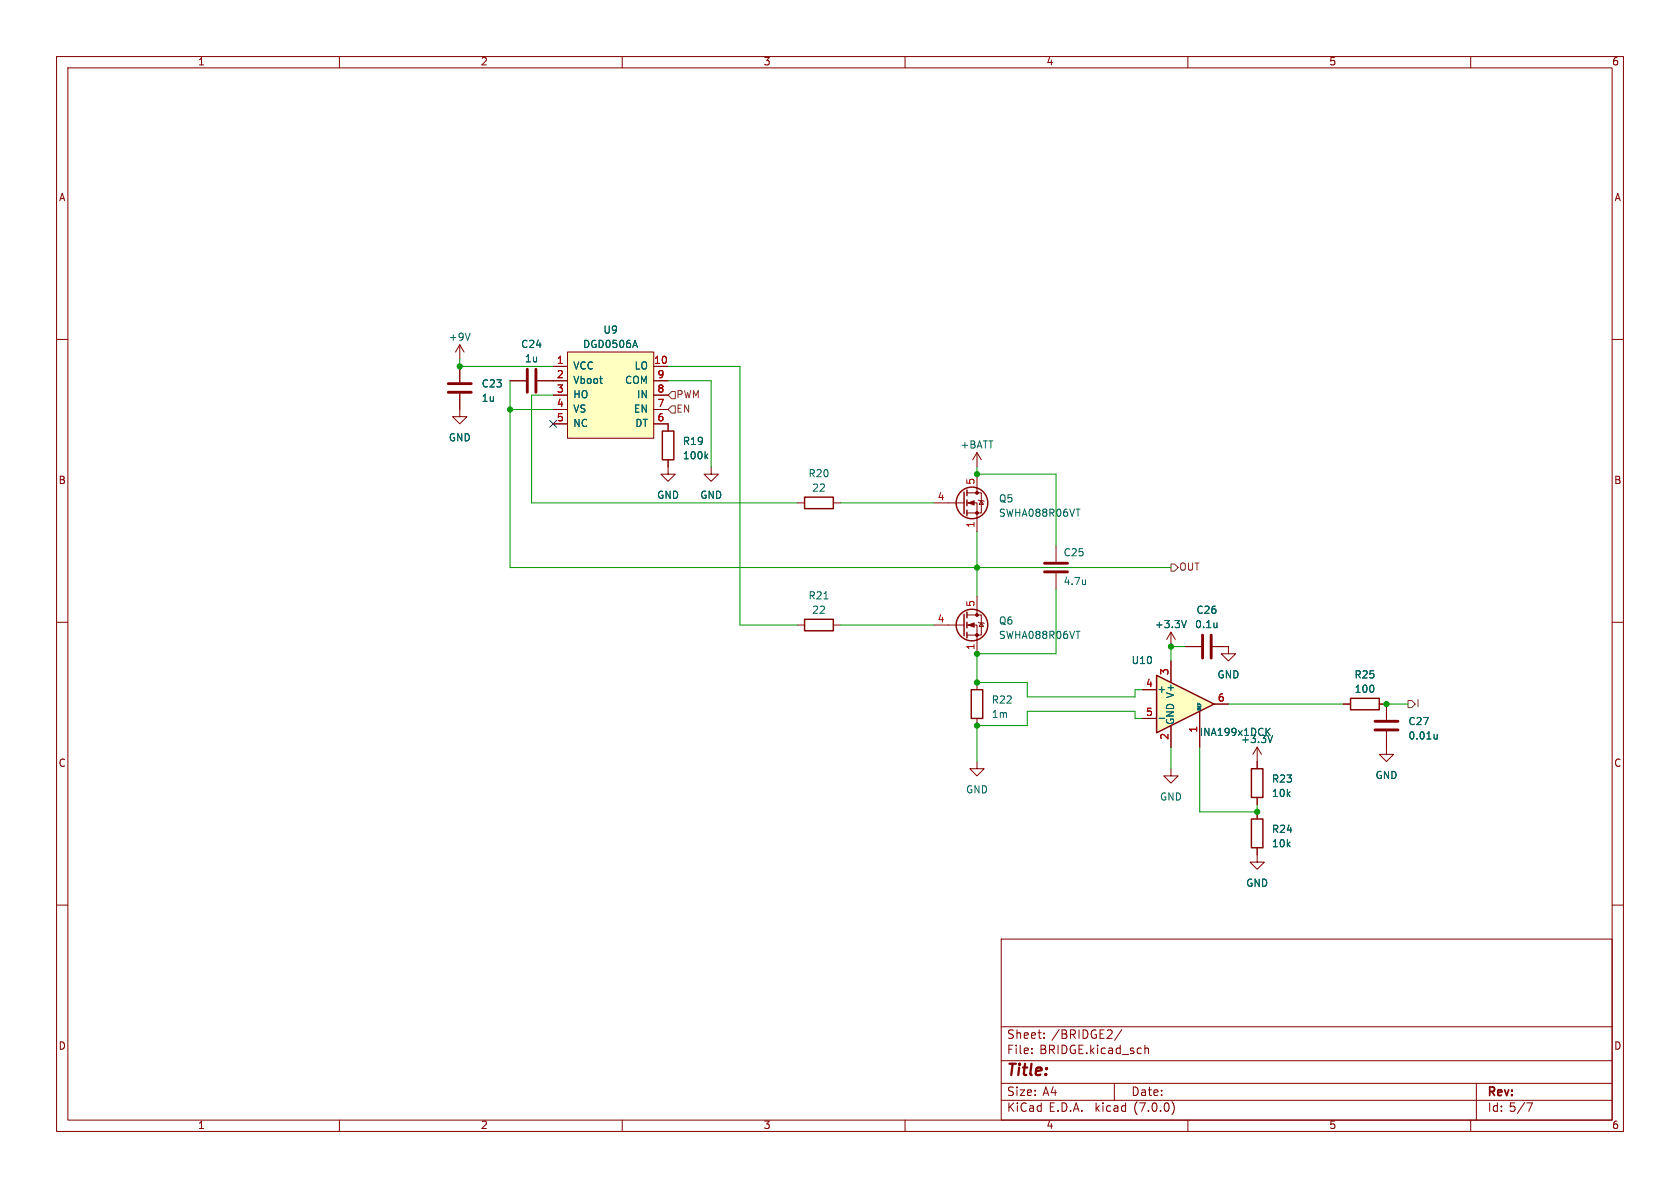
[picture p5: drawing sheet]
<svg xmlns="http://www.w3.org/2000/svg" width="297mm" height="210mm" viewBox="0 0 297 210" stroke-linecap="round" stroke-linejoin="round" font-family="sans-serif">
<g fill="none" stroke="#840000" stroke-width=".18">
<path d="M10 10h277v190h-277zM12 12h273v186h-273zM60 10v2M110 10v2M160 10v2M210 10v2M260 10v2M10 60h2M285 60h2M81.3 72.4v1.3h1.2l-1.2 1.2-1.3-1.2h1.3M118.1 82.6v1.2h1.3l-1.3 1.3-1.3-1.3h1.3M165.1 88.9h5.3"/>
<path d="M170.9 88.9h1.8v5.1M170.9 87.1h2.6v3.6h-2.6M172.7 83.8v3.3M173 88.4l.1 .1h.8l.1 .1M173.5 88.5l.4 .7h-.8zM186.7 96.5v2.8M10 110h2M165.1 110.5h5.3M170.9 110.5h1.8v5.1M170.9 108.7h2.6v3.6h-2.6M172.7 105.4v3.3M173 110l.1 .1h.8l.1 .1"/>
<path d="M173.5 110.1l.4 .6h-.8zM186.7 101.3v2.8M207 111.8l-.8 1.2M207 111.8v2.5M207 111.8l.8 1.2M209.5 114.3h2.8M214.4 114.3h2.8v1.3h1.2l-1.2 1.2-1.3-1.2h1.3M285 110h2M172.7 134.6v1.3h1.3l-1.3 1.3-1.3-1.3h1.3M172.7 120.7v1.2M172.7 127v1.3M207 135.9v1.3h1.3l-1.3 1.2-1.3-1.2h1.3"/>
<path d="M222.2 132.1l-.7 1.3M222.2 132.1v3.8M222.2 132.1l.8 1.3M237.5 124.5h1.3M243.8 124.5h1.3v2.8M245.1 129.3v4.1h1.3l-1.3 1.2-1.3-1.2h1.3M10 160h2M222.2 149.9v2.5h1.3l-1.3 1.3-1.2-1.3h1.2M222.2 141v1.2M222.2 143.5v1.3M285 160h2M177 166h108v32h-108z"/>
<path d="M60 198v2M110 198v2M160 198v2M177 194.5h108M177 191.5h108M177 187.5h108M177 181.5h108M182.4 186.1v.2M182.4 185.3v.2M184.6 183.4v.2M184.6 182.6v.2M197 191.5v3"/>
<path d="M198.3 182l-1.3 1.9M202.4 184.8v1.5M202.4 185.4l.2-.1h.4v1M207.2 194.7a1.72 1.72 0 0 1 0 2.3M210 198v2M260 198v2M261 191.5v6.5M269.9 195h1l-.6 1.5"/>
</g>
<path d="M184.7 99.6h4M184.7 101.1h4M212.6 112.3v4M214.1 112.3v4M243.1 129h4M243.1 127.5h4" fill="none" stroke="#840000" stroke-width=".51"/>
<path d="M190.2 90h.7M190.2 111.6h.7M209.7 109.7l-.4 1.3M225 130l-.5 1.3M254.1 129.8v.8M254.1 130.5l-.4 .1" fill="none" stroke="#006464" stroke-width=".18"/>
<g fill="none" stroke="#840000" stroke-width=".25">
<path d="M170.4 87v3.8M170.9 86.6v1M170.9 88.4v1M170.9 90.2v1M170.4 108.6v3.8M170.9 108.2v1M170.9 110v1M170.9 111.8v1M171.7 121.9h2v5.1h-2zM221.2 135.9h2.1v5.1h-2.1zM238.8 123.4h5v2.1h-5zM221.2 144.8h2.1v5.1h-2.1z"/>
<circle cx="171.8" cy="88.9" r="2.79"/>
<circle cx="171.8" cy="110.5" r="2.79"/>
</g>
<g fill="#840000" stroke="#840000" stroke-width=".18">
<path d="M171.2 88.9l1-.4v.8z"/>
<path d="M171.2 110.5l1-.4v.8z"/>
<circle cx="172.7" cy="90.7" r=".25"/>
<circle cx="172.7" cy="87.1" r=".25"/>
<circle cx="172.7" cy="112.3" r=".25"/>
<circle cx="172.7" cy="108.7" r=".25"/>
</g>
<path d="M204.5 119.4l10.1 5.1-10.1 5z" fill="#ffffc2"/>
<path d="M117.1 76.2h2v5.1h-2zM142.2 87.9h5.1v2h-5.1zM142.2 109.5h5.1v2h-5.1zM204.5 119.4l10.1 5.1-10.1 5z" fill="none" stroke="#840000" stroke-width=".25"/>
<g fill="none" stroke="#840000" stroke-width=".18">
<path d="M81.3 61l-.8 1.2M81.3 61v2.5M81.3 64.8v2.8M81.3 69.6v2.8M81.3 61l.7 1.2M90.2 67.3h2.8M95 67.3h5.3M97.8 64.8h2.5M97.8 69.9h2.5M97.8 72.4h2.5M97.8 74.9h2.5M100.3 63.5h.1"/>
<path d="M100.3 62.2h15.3v15.3h-15.3zM115.6 74.9h2.5v1.3M115.6 64.8h2.5M115.6 67.3h2.5M115.6 69.9h2.5M115.6 72.4h2.5M118.1 81.3v1.3M125.7 82.6v1.2h1.3l-1.3 1.3-1.2-1.3h1.2M141 88.9h1.2M147.3 88.9h1.3M172.7 80l-.7 1.3M172.7 80v2.6"/>
<path d="M172.7 80l.8 1.3M141 110.5h1.2M147.3 110.5h1.3M207 116.8v3.9M209.5 114.3h2.8M214.4 114.3h2.8M201.9 121.9h2.6M201.9 127h2.6M207 128.3v3.8M212.1 125.7v6.4M214.6 124.5h2.6M222.2 134.6v1.3"/>
<path d="M237.5 124.5h1.3M243.8 124.5h1.3v2.8M245.1 129.3v2.8M222.2 141v1.2M222.2 143.5v1.3M222.2 149.9v1.2"/>
</g>
<g fill="none" stroke="#006464" stroke-width=".18">
<path d="M83.1 58.9l-.4 1.3M112.3 60.2l.4 1.2M124.8 80.6l.3 .5M125.1 80.3l-.4 .4M209.7 109.7l-.4 1.3M204.9 127h1M211.8 124.3v.2h.5M211.8 124.7v.3h.5M211.8 125.2v.3h.5M224 129.3l.5 .7M224.5 128.7l-.7 .8M225 130l-.5 1.3"/>
<path d="M254.1 129.8v.8M254.1 130.5l-.4 .1"/>
</g>
<path d="M100.3 62.2h15.3v15.3h-15.3z" fill="#ffffc2" stroke="#ffffc2" stroke-width=".18"/>
<path d="M79.2 67.8h4.1M79.2 69.3h4.1M93.2 65.3v4M94.7 65.3v4" fill="none" stroke="#840000" stroke-width=".51"/>
<path d="M118.1 69.9l.6-.7h.7v1.3h-.7zM118.7 71.8h.7v1.2h-.7l-.6-.6zM207 99.7h.6l.7 .6-.7 .7h-.6zM248.9 123.8h.7l.6 .7-.6 .6h-.7z" fill="none" stroke="#725600" stroke-width=".18"/>
<g fill="none" stroke="#009600" stroke-width=".18">
<path d="M81.3 63.5v1.3h16.5M90.2 72.4h7.6M90.2 67.3v33h116.8M97.8 69.9h-3.8v19h47M118.1 67.3h7.6v15.3M118.1 64.8h12.7v45.7h10.2M148.6 88.9h16.5M172.7 82.6v1.2h14v12.7M172.7 94v11.4M148.6 110.5h16.5M186.7 104.1v11.5h-14v5.1h8.9v2.5h19.1v-1.3h1.2M209.5 114.3h-2.5v2.5"/>
<path d="M201.9 127h-1.2v-1.3h-19.1v2.6h-8.9v6.3M207 132.1v3.8M212.1 132.1v11.4h10.1v-1.3M217.2 124.5h20.3M245.1 124.5h3.8"/>
</g>
<path d="M97.2 74.3l1.2 1.2M98.4 74.3l-1.2 1.2" fill="none" stroke="#000084" stroke-width=".18"/>
<g fill="#009600" stroke="#009600" stroke-width=".18">
<circle cx="245.1" cy="124.5" r=".46"/>
<circle cx="207" cy="114.3" r=".46"/>
<circle cx="172.7" cy="128.3" r=".46"/>
<circle cx="222.2" cy="143.5" r=".46"/>
<circle cx="172.7" cy="83.8" r=".46"/>
<circle cx="172.7" cy="100.3" r=".46"/>
<circle cx="172.7" cy="115.6" r=".46"/>
<circle cx="172.7" cy="120.7" r=".46"/>
<circle cx="90.2" cy="72.4" r=".46"/>
<circle cx="81.3" cy="64.8" r=".46"/>
</g>
<text font-size="2.8" fill="#840000" x="178" y="190.8">Title:</text>
<g font-size="2.1" fill="#840000">
<text x="178" y="183.9">Sheet:</text>
<text x="185.9" y="183.9">/BRIDGE2/</text>
<text x="178" y="186.6">File:</text>
<text x="183.8" y="186.6">BRIDGE.kicad_sch</text>
<text x="178" y="196.8">KiCad</text>
<text x="178" y="194">Size:</text>
<text x="184.3" y="194">A4</text>
<text x="185.4" y="196.8">E.D.A.</text>
<text x="193.7" y="196.8">kicad</text>
<text x="200" y="194">Date:</text>
<text x="200.6" y="196.8">(7.0.0)</text>
<text x="263" y="194.2">Rev:</text>
<text x="263" y="196.8">Id: 5/7</text>
</g>
<g font-size="1.8" fill="#840000">
<text x="35" y="11.8">1</text>
<text x="85" y="11.8">2</text>
<text x="135" y="11.8">3</text>
<text x="185" y="11.8">4</text>
<text x="235" y="11.8">5</text>
<text x="285" y="11.8">6</text>
<text x="10.4" y="35.8">A</text>
<text x="285.4" y="35.8">A</text>
<text x="10.3" y="85.8">B</text>
<text x="285.3" y="85.8">B</text>
<text x="10.3" y="135.8">C</text>
<text x="285.3" y="135.8">C</text>
<text x="10.3" y="185.8">D</text>
<text x="285.3" y="185.8">D</text>
<text x="35" y="199.8">1</text>
<text x="85" y="199.8">2</text>
<text x="135" y="199.8">3</text>
<text x="185" y="199.8">4</text>
<text x="235" y="199.8">5</text>
<text x="285" y="199.8">6</text>
</g>
<g font-size="1.8" fill="#006464">
<text x="106.6" y="59.2">U9</text>
<text x="79.3" y="60.5">+9V</text>
<text x="92.1" y="61.8">C24</text>
<text x="92.7" y="64.3">1u</text>
<text x="101.3" y="65.6">VCC</text>
<text x="103" y="61.8">DGD0506A</text>
<text x="112.1" y="65.6">LO</text>
<text x="85.1" y="68.8">C23</text>
<text x="85.1" y="71.3">1u</text>
<text x="101.3" y="68.1">Vboot</text>
<text x="101.3" y="70.7">HO</text>
<text x="110.4" y="68.1">COM</text>
<text x="112.5" y="70.7">IN</text>
<text x="101.3" y="73.2">VS</text>
<text x="101.3" y="75.8">NC</text>
<text x="111.9" y="73.2">EN</text>
<text x="112.2" y="75.8">DT</text>
<text x="79.3" y="78.3">GND</text>
<text x="120.7" y="78.9">R19</text>
<text x="120.7" y="81.5">100k</text>
<text x="169.7" y="79.6">+BATT</text>
<text x="116.1" y="88.5">GND</text>
<text x="123.7" y="88.5">GND</text>
<text x="142.9" y="84.6">R20</text>
<text x="143.5" y="87.2">22</text>
<text x="176.5" y="89.1">Q5</text>
<text x="176.5" y="91.6">SWHA088R06VT</text>
<text x="188" y="98.6">C25</text>
<text x="142.9" y="106.2">R21</text>
<text x="188" y="103.7">4.7u</text>
<text x="143.5" y="108.8">22</text>
<text x="176.5" y="110.7">Q6</text>
<text x="176.5" y="113.2">SWHA088R06VT</text>
<text x="204.1" y="111.3">+3.3V</text>
<text x="211.2" y="111.3">0.1u</text>
<text x="211.5" y="108.8">C26</text>
<text x="200" y="117.7">U10</text>
<text x="175.3" y="124.7">R22</text>
<text x="204.6" y="122.7">+</text>
<text x="215.2" y="120.2">GND</text>
<text x="239.4" y="120.2">R25</text>
<text x="239.4" y="122.7">100</text>
<text x="175.3" y="127.2">1m</text>
<text x="207.8" y="128.1" transform="rotate(-90 207.8 128.1)">GND V+</text>
<text x="212" y="130.4">INA199x1DCK</text>
<text x="219.3" y="131.6">+3.3V</text>
<text x="248.9" y="128.5">C27</text>
<text x="248.9" y="131">0.01u</text>
<text x="243.1" y="138">GND</text>
<text x="170.7" y="140.5">GND</text>
<text x="205" y="141.8">GND</text>
<text x="224.8" y="138.6">R23</text>
<text x="224.8" y="141.2">10k</text>
<text x="224.8" y="147.5">R24</text>
<text x="224.8" y="150.1">10k</text>
<text x="220.3" y="157">GND</text>
</g>
<g font-size="1.8" fill="#a90000">
<text x="98.4" y="64.5">1</text>
<text x="115.6" y="64.5">10</text>
<text x="98.4" y="67.1">2</text>
<text x="98.4" y="69.6">3</text>
<text x="116.2" y="69.6">8</text>
<text x="116.2" y="67.1">9</text>
<text x="98.4" y="72.1">4</text>
<text x="98.4" y="74.7">5</text>
<text x="116.2" y="74.7">6</text>
<text x="116.2" y="72.1">7</text>
<text x="165.7" y="88.6">4</text>
<text x="172.5" y="85.8" transform="rotate(-90 172.5 85.8)">5</text>
<text x="172.5" y="93.4" transform="rotate(-90 172.5 93.4)">1</text>
<text x="172.5" y="107.3" transform="rotate(-90 172.5 107.3)">5</text>
<text x="165.7" y="110.2">4</text>
<text x="172.5" y="115" transform="rotate(-90 172.5 115)">1</text>
<text x="206.8" y="119.4" transform="rotate(-90 206.8 119.4)">3</text>
<text x="202.5" y="121.7">4</text>
<text x="215.2" y="124.2">6</text>
<text x="202.5" y="126.7">5</text>
<text x="206.8" y="130.8" transform="rotate(-90 206.8 130.8)">2</text>
<text x="211.8" y="129.6" transform="rotate(-90 211.8 129.6)">1</text>
</g>
<g font-size="1.8" fill="#725600">
<text x="119.6" y="70.7">PWM</text>
<text x="119.6" y="73.2">EN</text>
<text x="208.5" y="101.2">OUT</text>
<text x="250.4" y="125.3">I</text>
</g>
<text font-size=".7" fill="#006464" x="212.5" y="125.6" transform="rotate(-90 212.5 125.6)">REF</text>
</svg>
